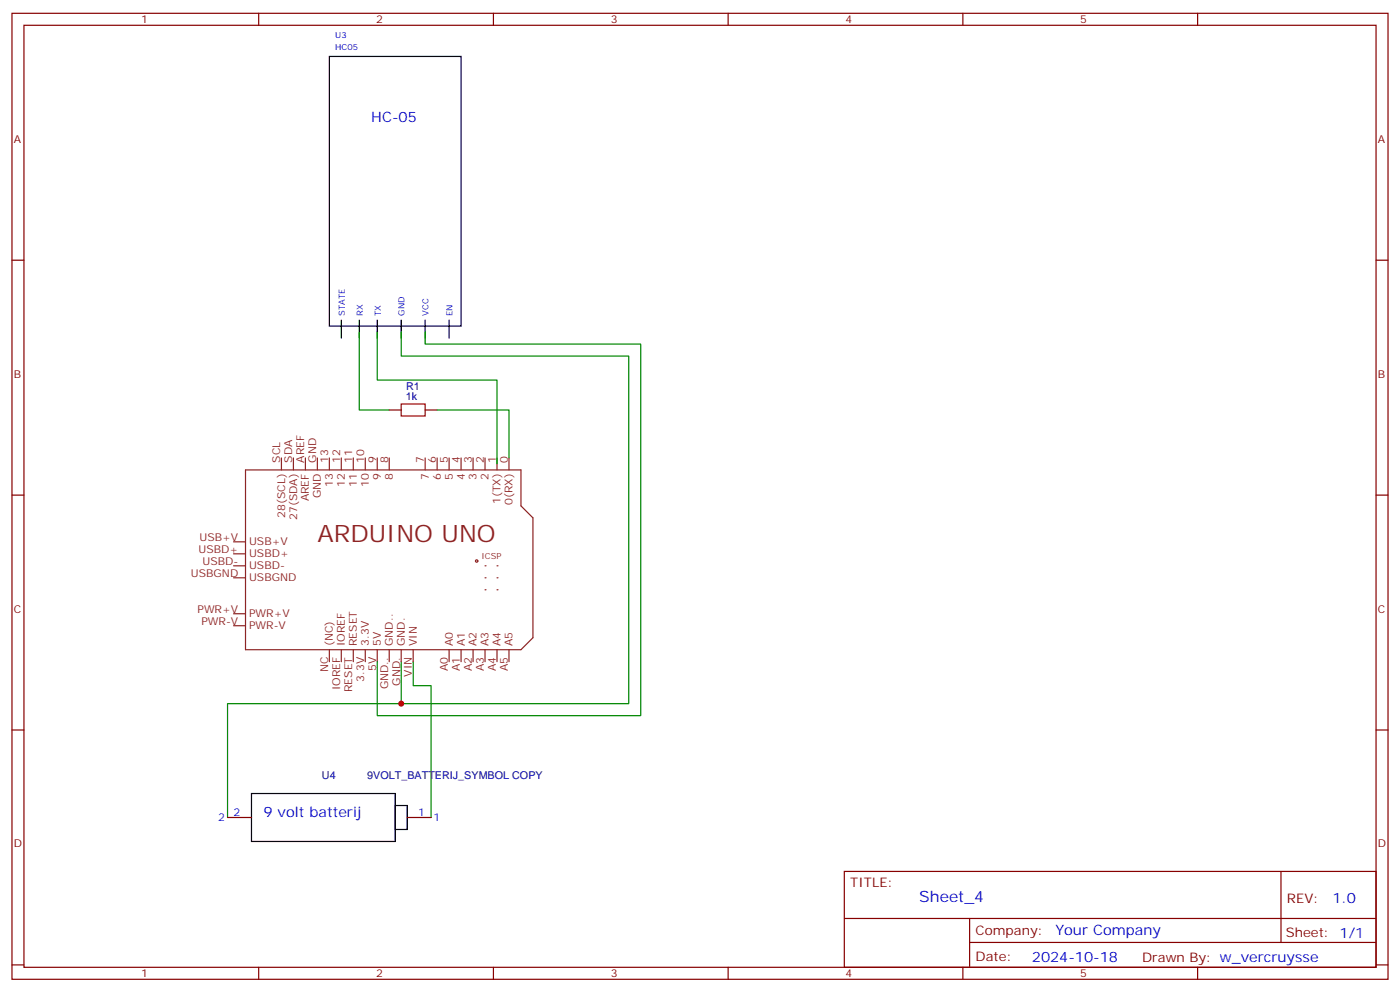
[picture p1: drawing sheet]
<svg xmlns="http://www.w3.org/2000/svg" width="412mm" height="292mm" viewBox="0 0 412 292" stroke-linecap="round" stroke-linejoin="round" font-family="sans-serif">
<g fill="none" stroke="#870000" stroke-width=".35">
<path d="M3.5 3.9h405.4v284.4h-405.4zM7.1 7.4h398.2v277.3h-398.2zM76.2 3.9v3.5M145.3 3.9v3.5M214.5 3.9v3.5M283.6 3.9v3.5M352.8 3.9v3.5M3.5 76.6h3.6M405.3 76.6h3.6M3.5 145.7h3.6M405.3 145.7h3.6M3.5 214.9h3.6"/>
<path d="M405.3 214.9h3.6M67 240.6h7.1M119.9 240.6h7.1M248.7 256.5h156.6v28.2h-156.6zM377.3 256.5v20.9M248.7 270.4h156.5M285.6 277.4h119.6M285.6 270.4v14.1M3.5 284h3.6M76.2 284.7v3.6M145.3 284.7v3.6M214.5 284.7v3.6"/>
<path d="M283.6 284.7v3.6M352.8 284.7v3.6M405.3 284h3.6"/>
</g>
<path d="M97 16.6h38.8v79.4h-38.8zM100.5 94.2v5.3M105.8 94.2v5.3M111.1 94.2v5.3M118.2 94.2v5.3M125.2 94.2v5.3M132.3 94.2v5.3M74.1 233.6h42.3v14.1h-42.3zM116.4 237.1h3.5v7.1h-3.5z" fill="none" stroke="#000" stroke-width=".35"/>
<path d="M118.2 194.8v12.3h-51.2v33.5M121.7 194.8v7h5.3v38.8" fill="none" stroke="#008700" stroke-width=".35"/>
<g fill="none" stroke="#8c2424" stroke-width=".35">
<path d="M82.9 134.8v3.5M86.4 134.8v3.5M90 134.8v3.5M93.5 134.8v3.5M97 134.8v3.5M100.5 134.8v3.5M104.1 134.8v3.5M107.6 134.8v3.5M111.1 134.8v3.5M114.7 134.8v3.5M125.2 134.8v3.5M128.8 134.8v3.5"/>
<path d="M132.3 134.8v3.5M135.8 134.8v3.5M139.3 134.8v3.5M142.9 134.8v3.5M146.4 134.8v3.5M149.9 134.8v3.5M68.8 159.5h3.5M68.8 170.1h3.5M68.8 166.5h3.5M68.8 163h3.5M68.8 184.2h3.5M68.8 180.7h3.5"/>
<path d="M97 191.2v3.6M100.5 191.2v3.6M104.1 191.2v3.6M107.6 191.2v3.6M111.1 191.2v3.6M114.7 191.2v3.6M118.2 191.2v3.6M121.7 191.2v3.6M132.3 191.2v3.6M135.8 191.2v3.6M139.3 191.2v3.6M142.9 191.2v3.6"/>
<path d="M146.4 191.2v3.6M149.9 191.2v3.6"/>
</g>
<g fill="#8c2424">
<circle cx="146.4" cy="166.5" r=".18"/>
<circle cx="146.4" cy="170.1" r=".18"/>
<circle cx="146.4" cy="173.6" r=".18"/>
<circle cx="142.9" cy="173.6" r=".18"/>
<circle cx="142.9" cy="170.1" r=".18"/>
<circle cx="142.9" cy="166.5" r=".18"/>
</g>
<g fill="none" stroke="#8c2424" stroke-width=".35">
<path d="M72.3 138.3h81.2v10.6l3.5 3.5v35.3l-3.5 3.5h-81.2z"/>
<circle cx="140.4" cy="165.1" r=".35"/>
</g>
<path d="M105.8 97.8v22.9h8.9M111.1 97.8v14.1h35.3v24.7M118.2 97.8v7h67v102.3h-67M125.2 97.8v3.5h63.5v109.3h-77.6v-15.8M128.8 120.7h21.1v14.1" fill="none" stroke="#008700" stroke-width=".35"/>
<path d="M118.2 118.9h7v3.5h-7z" fill="none" stroke="#a10000" stroke-width=".35"/>
<path d="M114.7 120.7h3.5M125.2 120.7h3.6" fill="none" stroke="#870000" stroke-width=".35"/>
<circle cx="118.2" cy="207.1" r=".88" fill="#c00"/>
<text font-size="7.1" fill="#8d2323" x="93.5" y="159.5">ARDUINO UNO</text>
<text font-size="4.6" fill="#00f" x="270.8" y="265.5">Sheet_4</text>
<g font-size="4.2" fill="#00f">
<text x="109.4" y="36">HC-05</text>
<text x="77.6" y="240.6">9 volt batterij</text>
<text x="392.5" y="265.8">1.0</text>
<text x="310.9" y="275.3">Your Company</text>
<text x="304" y="283.1">2024-10-18</text>
</g>
<g font-size="3.9" fill="#800">
<text x="250.5" y="261.1">TITLE:</text>
<text x="379.1" y="265.8">REV:</text>
<text x="287.4" y="275.3">Company:</text>
<text x="378.7" y="275.9">Sheet: 1/1</text>
<text x="287.4" y="283">Date:</text>
<text x="336.4" y="283.1">Drawn By: w_vercruysse</text>
</g>
<g font-size="3.2" fill="#800">
<text x="41.6" y="6.9">1</text>
<text x="110.8" y="6.9">2</text>
<text x="179.9" y="6.9">3</text>
<text x="249.1" y="6.9">4</text>
<text x="318.2" y="6.9">5</text>
<text x="4.1" y="42">A</text>
<text x="405.9" y="42">A</text>
<text x="4.1" y="111.2">B</text>
<text x="405.9" y="111.2">B</text>
<text x="4.1" y="180.3">C</text>
<text x="405.9" y="180.3">C</text>
<text x="4.1" y="249.4">D</text>
<text x="405.9" y="249.4">D</text>
<text x="41.6" y="287.7">1</text>
<text x="110.8" y="287.7">2</text>
<text x="179.9" y="287.7">3</text>
<text x="249.1" y="287.7">4</text>
<text x="318.2" y="287.7">5</text>
</g>
<g font-size="3.2" fill="#000080">
<text x="119.6" y="117.9">1k</text>
<text x="119.6" y="114.8">R1</text>
<text x="94.8" y="229.3">U4</text>
<text x="108.2" y="229.4">9VOLT_BATTERIJ_SYMBOL COPY</text>
</g>
<g font-size="3.2" fill="#8d2323">
<text x="82.5" y="136.2" transform="rotate(-90 82.5 136.2)">SCL</text>
<text x="86.1" y="136.2" transform="rotate(-90 86.1 136.2)">SDA</text>
<text x="89.6" y="136.2" transform="rotate(-90 89.6 136.2)">AREF</text>
<text x="93.1" y="136.2" transform="rotate(-90 93.1 136.2)">GND</text>
<text x="96.7" y="136.2" transform="rotate(-90 96.7 136.2)">13</text>
<text x="100.2" y="136.2" transform="rotate(-90 100.2 136.2)">12</text>
<text x="103.7" y="136.2" transform="rotate(-90 103.7 136.2)">11</text>
<text x="107.2" y="136.2" transform="rotate(-90 107.2 136.2)">10</text>
<text x="110.8" y="136.2" transform="rotate(-90 110.8 136.2)">9</text>
<text x="114.3" y="136.2" transform="rotate(-90 114.3 136.2)">8</text>
<text x="124.9" y="136.2" transform="rotate(-90 124.9 136.2)">7</text>
<text x="128.4" y="136.2" transform="rotate(-90 128.4 136.2)">6</text>
<text x="131.9" y="136.2" transform="rotate(-90 131.9 136.2)">5</text>
<text x="135.5" y="136.2" transform="rotate(-90 135.5 136.2)">4</text>
<text x="139" y="136.2" transform="rotate(-90 139 136.2)">3</text>
<text x="142.5" y="136.2" transform="rotate(-90 142.5 136.2)">2</text>
<text x="146" y="136.2" transform="rotate(-90 146 136.2)">1</text>
<text x="149.6" y="136.2" transform="rotate(-90 149.6 136.2)">0</text>
<text x="98.1" y="143.4" transform="rotate(-90 98.1 143.4)">13</text>
<text x="101.6" y="143.4" transform="rotate(-90 101.6 143.4)">12</text>
<text x="105.1" y="143.4" transform="rotate(-90 105.1 143.4)">11</text>
<text x="108.7" y="143.4" transform="rotate(-90 108.7 143.4)">10</text>
<text x="112.2" y="141.4" transform="rotate(-90 112.2 141.4)">9</text>
<text x="115.7" y="141.4" transform="rotate(-90 115.7 141.4)">8</text>
<text x="126.3" y="141.4" transform="rotate(-90 126.3 141.4)">7</text>
<text x="129.8" y="141.4" transform="rotate(-90 129.8 141.4)">6</text>
<text x="133.3" y="141.4" transform="rotate(-90 133.3 141.4)">5</text>
<text x="136.9" y="141.4" transform="rotate(-90 136.9 141.4)">4</text>
<text x="140.4" y="141.4" transform="rotate(-90 140.4 141.4)">3</text>
<text x="143.9" y="141.4" transform="rotate(-90 143.9 141.4)">2</text>
<text x="91" y="147.6" transform="rotate(-90 91 147.6)">AREF</text>
<text x="94.5" y="146.7" transform="rotate(-90 94.5 146.7)">GND</text>
<text x="147.5" y="148.4" transform="rotate(-90 147.5 148.4)">1(TX)</text>
<text x="151" y="148.7" transform="rotate(-90 151 148.7)">0(RX)</text>
<text x="84" y="152.4" transform="rotate(-90 84 152.4)">28(SCL)</text>
<text x="87.5" y="153.1" transform="rotate(-90 87.5 153.1)">27(SDA)</text>
<text x="58.8" y="159.1">USB+V</text>
<text x="73.4" y="160.5">USB+V</text>
<text x="58.5" y="162.7">USBD+</text>
<text x="59.7" y="166.2">USBD-</text>
<text x="73.4" y="167.6">USBD-</text>
<text x="73.4" y="164.1">USBD+</text>
<text x="56.3" y="169.7">USBGND</text>
<text x="73.4" y="171.1">USBGND</text>
<text x="58.2" y="180.3">PWR+V</text>
<text x="59.3" y="183.8">PWR-V</text>
<text x="73.4" y="185.2">PWR-V</text>
<text x="73.4" y="181.7">PWR+V</text>
<text x="98.1" y="190.2" transform="rotate(-90 98.1 190.2)">(NC)</text>
<text x="101.6" y="190.2" transform="rotate(-90 101.6 190.2)">IOREF</text>
<text x="105.1" y="190.2" transform="rotate(-90 105.1 190.2)">RESET</text>
<text x="108.7" y="190.2" transform="rotate(-90 108.7 190.2)">3.3V</text>
<text x="112.2" y="190.2" transform="rotate(-90 112.2 190.2)">5V</text>
<text x="115.7" y="190.2" transform="rotate(-90 115.7 190.2)">GND..</text>
<text x="119.2" y="190.2" transform="rotate(-90 119.2 190.2)">GND.</text>
<text x="122.8" y="190.2" transform="rotate(-90 122.8 190.2)">VIN</text>
<text x="133.3" y="190.2" transform="rotate(-90 133.3 190.2)">A0</text>
<text x="136.9" y="190.2" transform="rotate(-90 136.9 190.2)">A1</text>
<text x="140.4" y="190.2" transform="rotate(-90 140.4 190.2)">A2</text>
<text x="143.9" y="190.2" transform="rotate(-90 143.9 190.2)">A3</text>
<text x="147.5" y="190.2" transform="rotate(-90 147.5 190.2)">A4</text>
<text x="151" y="190.2" transform="rotate(-90 151 190.2)">A5</text>
<text x="96.7" y="197.9" transform="rotate(-90 96.7 197.9)">NC</text>
<text x="110.8" y="197.5" transform="rotate(-90 110.8 197.5)">5V</text>
<text x="131.9" y="197.5" transform="rotate(-90 131.9 197.5)">A0</text>
<text x="135.5" y="197.5" transform="rotate(-90 135.5 197.5)">A1</text>
<text x="139" y="197.5" transform="rotate(-90 139 197.5)">A2</text>
<text x="142.5" y="197.5" transform="rotate(-90 142.5 197.5)">A3</text>
<text x="146" y="197.5" transform="rotate(-90 146 197.5)">A4</text>
<text x="149.6" y="197.5" transform="rotate(-90 149.6 197.5)">A5</text>
<text x="100.2" y="203.2" transform="rotate(-90 100.2 203.2)">IOREF</text>
<text x="103.7" y="203.7" transform="rotate(-90 103.7 203.7)">RESET</text>
<text x="107.2" y="200.7" transform="rotate(-90 107.2 200.7)">3.3V</text>
<text x="114.3" y="202.9" transform="rotate(-90 114.3 202.9)">GND..</text>
<text x="117.8" y="201.8" transform="rotate(-90 117.8 201.8)">GND.</text>
<text x="121.4" y="199.2" transform="rotate(-90 121.4 199.2)">VIN</text>
</g>
<g font-size="3.2" fill="#00f">
<text x="64.3" y="241.7">2</text>
<text x="68.8" y="240.3">2</text>
<text x="123.2" y="240.3">1</text>
<text x="127.7" y="241.7">1</text>
</g>
<g font-size="2.5" fill="#00f">
<text x="98.8" y="11.3">U3</text>
<text x="98.8" y="14.9">HC05</text>
<text x="101.6" y="93" transform="rotate(-90 101.6 93)">STATE</text>
<text x="106.8" y="93" transform="rotate(-90 106.8 93)">RX</text>
<text x="112.1" y="93" transform="rotate(-90 112.1 93)">TX</text>
<text x="119.2" y="93" transform="rotate(-90 119.2 93)">GND</text>
<text x="126.2" y="93" transform="rotate(-90 126.2 93)">VCC</text>
<text x="133.3" y="93" transform="rotate(-90 133.3 93)">EN</text>
</g>
<text font-size="2.5" fill="#8d2323" x="141.8" y="164.4">ICSP</text>
</svg>
